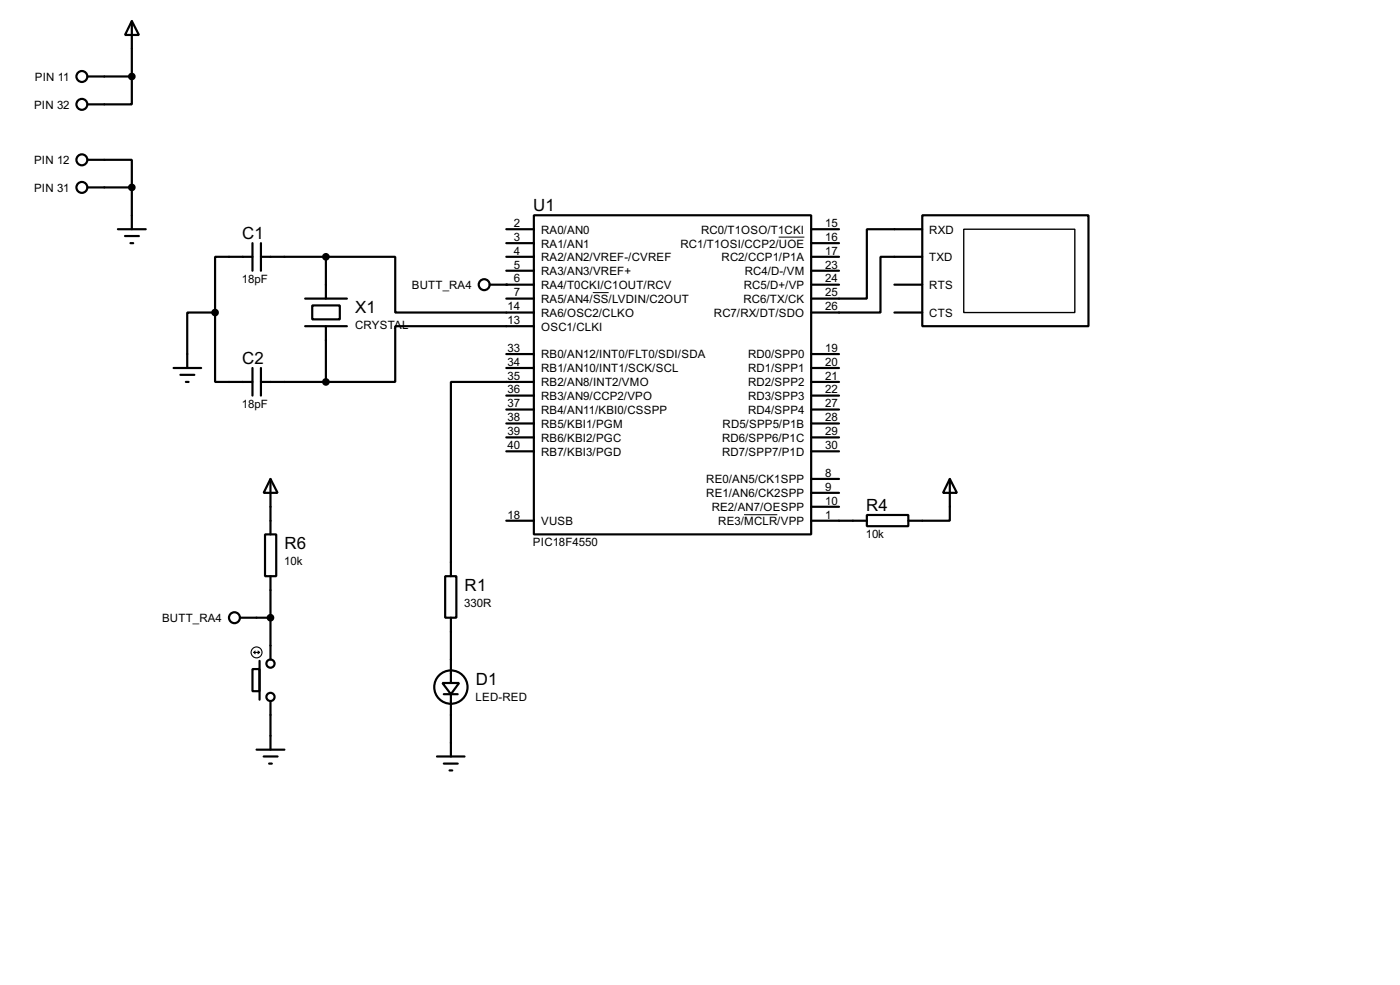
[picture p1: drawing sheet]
<svg xmlns="http://www.w3.org/2000/svg" width="256mm" height="180mm" viewBox="0 0 256 180" stroke-linecap="round" stroke-linejoin="round" font-family="sans-serif">
<g fill="none" stroke="#000" stroke-width=".4">
<path d="M16.1 14h8.1M24.2 3.9l1.3 2.5h-2.6zM24.2 14v5.1h-8.1M24.2 3.9v10.1M16.1 29.3h8.1v5M16.1 34.3h8.1M24.2 34.3v7.7M97.8 39.4h50.8v58.4h-50.8zM169 39.4h30.4v20.3h-30.4zM21.6 42h5.1M22.9 43.2h2.6M23.9 44.5h.5"/>
<path d="M39.4 57.2v12.7h6.9M39.4 57.2h-5.1v10.2M46.3 47h-6.9v10.2M46.3 44.5v5.1M47.8 47h11.9M47.8 44.5v5.1M55.9 59.7h7.7M55.9 54.7h7.7M57.2 55.9h5.1v2.6h-5.1zM59.7 47h12.7v10.2h25.4M59.7 47v7.7M59.7 59.7v10.2"/>
<path d="M89.7 52.1h8.1M92.8 47h5M92.8 54.7h5M92.8 42h5M92.8 44.5h5M92.8 49.6h5M97.8 59.7h-25.4v10.2h-12.7M148.6 47h5.1M148.6 42h5.1M148.6 44.5h5.1M148.6 52.1h5.1M148.6 49.6h5.1"/>
<path d="M163.9 52.1h5.1M163.9 57.2h5.1M169 42h-10.2v12.7h-10.2M169 47h-7.7v10.2h-12.7M31.8 67.4h5.1M33.1 68.6h2.5M34.1 69.9h.5M46.3 67.4v5M47.8 69.9h11.9M47.8 67.4v5M92.8 67.4h5M92.8 64.8h5"/>
<path d="M92.8 72.4h5M92.8 75h5M92.8 77.5h5M97.8 69.9h-15.2v35.6M148.6 69.9h5.1M148.6 67.4h5.1M148.6 64.8h5.1M148.6 72.4h5.1M148.6 75h5.1M148.6 77.5h5.1M48.6 97.8h2v7.7h-2zM49.6 87.7l1.3 2.5h-2.6z"/>
<path d="M49.6 87.7v10.1M92.8 95.3h5M92.8 80.1h5M92.8 82.6h5M148.6 95.3h10.2M148.6 80.1h5.1M148.6 82.6h5.1M148.6 87.7h5.1M148.6 90.2h5.1M148.6 92.8h5.1M158.8 94.3h7.6v2h-7.6zM174 87.7l1.3 2.5h-2.5z"/>
<path d="M174 87.7v7.6h-7.6M44 113.1h5.6M49.6 105.5v15.2M81.6 105.5h2v7.6h-2zM82.6 113.1v11.9M46.3 122.5h1.3v4h-1.3zM47 137.2h5.1M47.6 121v7.1M48.3 138.5h2.6M49.3 139.8h.5M49.6 128.3v8.9M80.1 138.5h5"/>
<path d="M81.1 125h3l-1.5 2.1zM81.3 139.8h2.6M81.3 127.1h2.6M82.6 127.1v11.4M82.4 141h.5"/>
<circle cx="15" cy="19.1" r="1"/>
<circle cx="15" cy="14" r="1"/>
<circle cx="15" cy="29.3" r="1"/>
<circle cx="15" cy="34.3" r="1"/>
<circle cx="88.7" cy="52.1" r="1"/>
<circle cx="42.9" cy="113.1" r="1"/>
<circle cx="49.5" cy="121.5" r=".75"/>
<circle cx="49.5" cy="127.6" r=".75"/>
<circle cx="82.6" cy="125.8" r="3.1"/>
</g>
<circle cx="92.8" cy="52.1" r=".2" fill="#000"/>
<g fill="#000" stroke="#000" stroke-width=".4">
<circle cx="24.1" cy="14" r=".5"/>
<circle cx="24.1" cy="34.3" r=".5"/>
<circle cx="39.4" cy="57.2" r=".5"/>
<circle cx="59.7" cy="47" r=".5"/>
<circle cx="59.7" cy="69.9" r=".5"/>
<circle cx="49.5" cy="113.1" r=".5"/>
</g>
<g fill="none" stroke="#000" stroke-width=".2">
<path d="M46.5 119.4h1.1M46.5 119.4l.3 .3M46.8 119.2l-.3 .2M47.3 119.2l.3 .2M47.6 119.4l-.3 .3"/>
<circle cx="47" cy="119.4" r="1"/>
</g>
<path d="M108.6 53.6h2.9M142.7 43.4h4.7M136.3 94.2h6.1" fill="none" stroke="#000" stroke-width=".18"/>
<path d="M176.6 42h20.3v15.2h-20.3z" fill="none" stroke="#000" stroke-width=".25"/>
<g font-size="3.5">
<text x="97.7" y="38.6">U1</text>
<text x="44.4" y="43.7">C1</text>
<text x="65.1" y="57.4">X1</text>
<text x="44.4" y="66.6">C2</text>
<text x="158.7" y="93.5">R4</text>
<text x="52.1" y="100.5">R6</text>
<text x="85.1" y="108.2">R1</text>
<text x="87.2" y="125.4">D1</text>
</g>
<g font-size="2.4">
<text x="6.4" y="14.8">PIN 11</text>
<text x="6.2" y="19.9">PIN 32</text>
<text x="6.2" y="30">PIN 12</text>
<text x="6.2" y="35.1">PIN 31</text>
<text x="94.2" y="41.6">2</text>
<text x="151.2" y="41.6">15</text>
<text x="94.2" y="44.1">3</text>
<text x="94.2" y="46.6">4</text>
<text x="99.1" y="42.7">RA0/AN0</text>
<text x="99.1" y="45.3">RA1/AN1</text>
<text x="99.1" y="47.8">RA2/AN2/VREF-/CVREF</text>
<text x="124.6" y="45.3">RC1/T1OSI/CCP2/UOE</text>
<text x="128.4" y="42.7">RC0/T1OSO/T1CKI</text>
<text x="132.2" y="47.8">RC2/CCP1/P1A</text>
<text x="151.2" y="44.1">16</text>
<text x="151.2" y="46.6">17</text>
<text x="170.2" y="42.7">RXD</text>
<text x="170.2" y="47.8">TXD</text>
<text x="44.3" y="51.8">18pF</text>
<text x="75.4" y="52.9">BUTT_RA4</text>
<text x="94.2" y="49.2">5</text>
<text x="94.2" y="51.7">6</text>
<text x="99.1" y="50.4">RA3/AN3/VREF+</text>
<text x="99.1" y="52.9">RA4/T0CKI/C1OUT/RCV</text>
<text x="136.2" y="52.9">RC5/D+/VP</text>
<text x="136.4" y="50.4">RC4/D-/VM</text>
<text x="151.2" y="49.2">23</text>
<text x="151.2" y="51.7">24</text>
<text x="170.2" y="52.9">RTS</text>
<text x="93" y="56.8">14</text>
<text x="93" y="59.3">13</text>
<text x="94.2" y="54.3">7</text>
<text x="99.1" y="55.4">RA5/AN4/SS/LVDIN/C2OUT</text>
<text x="99.1" y="58">RA6/OSC2/CLKO</text>
<text x="130.8" y="58">RC7/RX/DT/SDO</text>
<text x="136.2" y="55.4">RC6/TX/CK</text>
<text x="151.2" y="54.3">25</text>
<text x="151.2" y="56.8">26</text>
<text x="170.2" y="58">CTS</text>
<text x="65" y="60.3">CRYSTAL</text>
<text x="93" y="64.4">33</text>
<text x="99.1" y="60.5">OSC1/CLKI</text>
<text x="99.1" y="65.6">RB0/AN12/INT0/FLT0/SDI/SDA</text>
<text x="137" y="65.6">RD0/SPP0</text>
<text x="151.2" y="64.4">19</text>
<text x="93" y="67">34</text>
<text x="93" y="69.5">35</text>
<text x="93" y="72">36</text>
<text x="99.1" y="68.1">RB1/AN10/INT1/SCK/SCL</text>
<text x="99.1" y="70.7">RB2/AN8/INT2/VMO</text>
<text x="137" y="68.1">RD1/SPP1</text>
<text x="137" y="70.7">RD2/SPP2</text>
<text x="151.2" y="67">20</text>
<text x="151.2" y="69.5">21</text>
<text x="151.2" y="72">22</text>
<text x="44.3" y="74.6">18pF</text>
<text x="93" y="74.6">37</text>
<text x="93" y="77.1">38</text>
<text x="99.1" y="73.2">RB3/AN9/CCP2/VPO</text>
<text x="99.1" y="75.8">RB4/AN11/KBI0/CSSPP</text>
<text x="137" y="73.2">RD3/SPP3</text>
<text x="137" y="75.8">RD4/SPP4</text>
<text x="151.2" y="74.6">27</text>
<text x="151.2" y="77.1">28</text>
<text x="93" y="79.7">39</text>
<text x="93" y="82.2">40</text>
<text x="99.1" y="78.3">RB5/KBI1/PGM</text>
<text x="99.1" y="80.8">RB6/KBI2/PGC</text>
<text x="99.1" y="83.4">RB7/KBI3/PGD</text>
<text x="132.3" y="80.8">RD6/SPP6/P1C</text>
<text x="132.3" y="83.4">RD7/SPP7/P1D</text>
<text x="132.4" y="78.3">RD5/SPP5/P1B</text>
<text x="151.2" y="79.7">29</text>
<text x="151.2" y="82.2">30</text>
<text x="129.4" y="88.5">RE0/AN5/CK1SPP</text>
<text x="151.2" y="87.3">8</text>
<text x="151.2" y="89.8">9</text>
<text x="93" y="94.9">18</text>
<text x="129.4" y="91">RE1/AN6/CK2SPP</text>
<text x="130.4" y="93.6">RE2/AN7/OESPP</text>
<text x="151.2" y="92.4">10</text>
<text x="151.2" y="94.9">1</text>
<text x="97.6" y="100">PIC18F4550</text>
<text x="99.1" y="96.1">VUSB</text>
<text x="131.6" y="96.1">RE3/MCLR/VPP</text>
<text x="158.6" y="98.5">10k</text>
<text x="52.1" y="103.5">10k</text>
<text x="29.7" y="113.9">BUTT_RA4</text>
<text x="85.1" y="111.1">330R</text>
<text x="87.1" y="128.3">LED-RED</text>
</g>
</svg>
